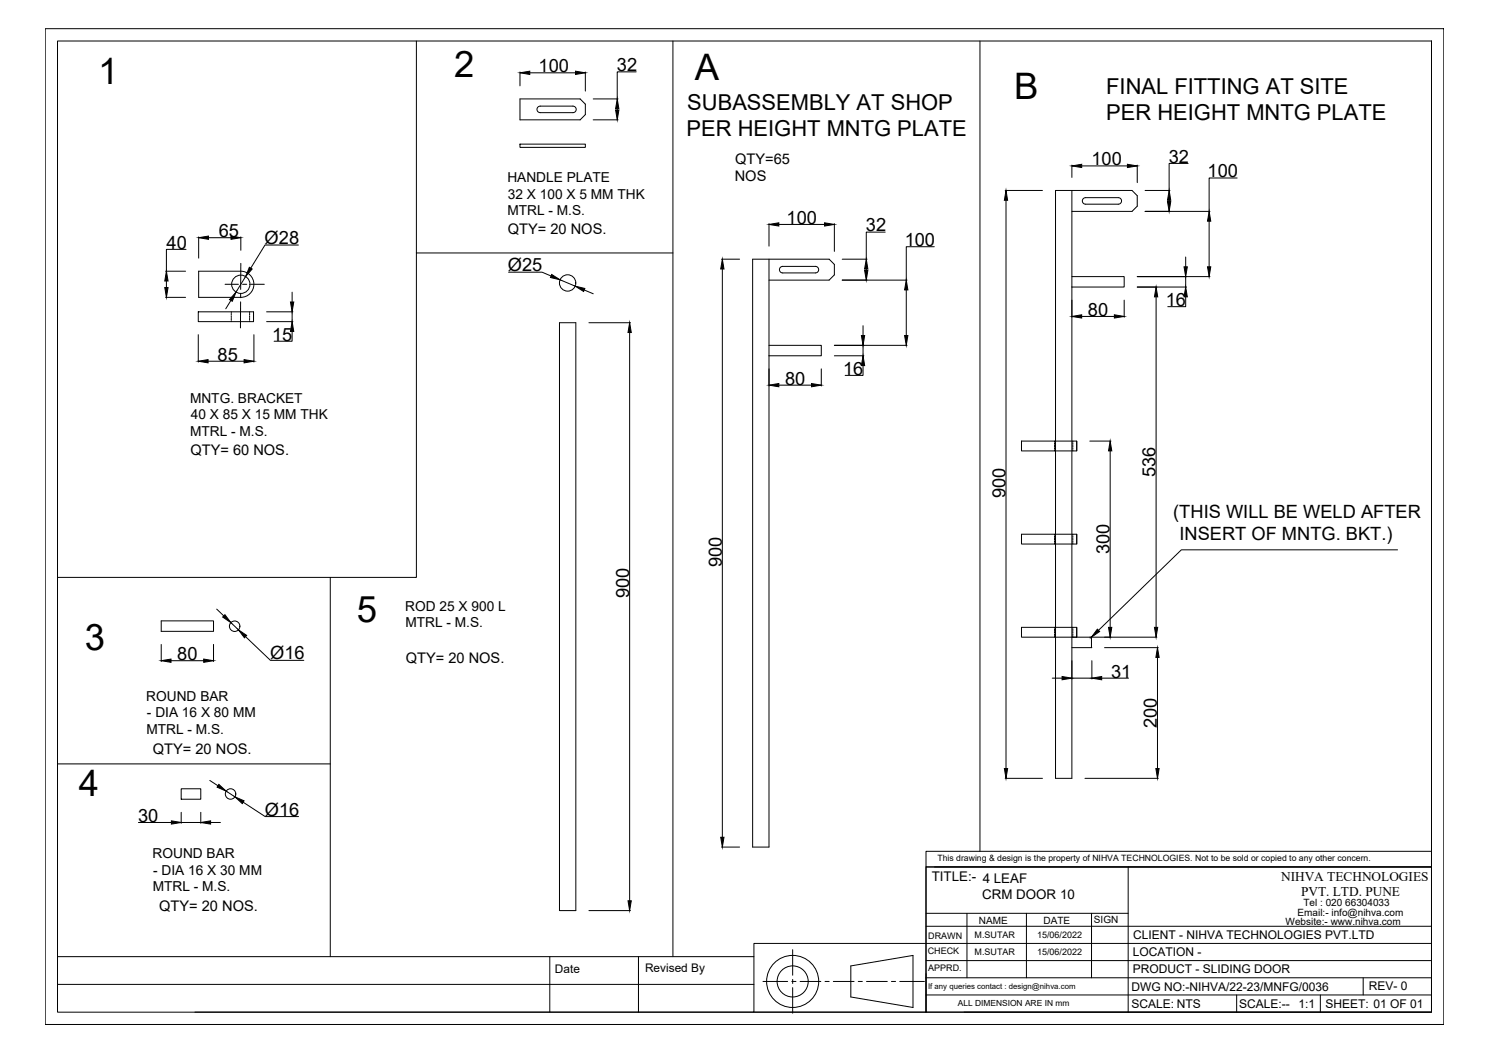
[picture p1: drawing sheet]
<svg xmlns="http://www.w3.org/2000/svg" width="594mm" height="420mm" viewBox="0 0 594 420" stroke-linecap="round" stroke-linejoin="round" font-family="sans-serif">
<!-- layer: 0 -->
<g fill="none" stroke="#000" stroke-width=".4">
<path d="M18 11.5h558.4v397.7h-558.4zM23 16.4h548.5v387.8h-548.5zM166.2 16.4v214.2h-143.2M268.7 16.4v365.7M391.2 16.4v323.6M207.6 39.5h24l2.1 2.1v4.2l-2.1 2.1h-24zM207.6 28.8v5.5M211.5 29.1h18.3M233.7 28.8v7.6M236.8 39.5h10M254 28.7h-7.6v10.8M207.6 57.6h26.1v1.3h-26.1z"/>
<path d="M214.9 42.6l.8-.2h13a1.31 1.31 0 0 1 1.3 1.3 1.31 1.31 0 0 1-1.3 1.3h-13a1.31 1.31 0 0 1-1.3-.9 1.31 1.31 0 0 1 .5-1.5zM236.8 47.9h10M246.4 43.4v.5M401.3 76.1h14.9M401.6 80v226.9M421.4 76.1v234.8h6.5v-234.8M74.3 99.6h-7.9v8.7M79.3 94.6v8.5M83.2 94.9h9M96.1 94.6v5.4M119.1 97.9h-13.3l-5.7 9.2M66.1 108.3h8"/>
<path d="M66.1 118.8h8M66.4 112.2v2.6M79.3 108.3h16.8a5.2 5.2 0 0 1 5.3 5.2 5.2 5.2 0 0 1-5.3 5.3h-16.8zM89.8 113.5h5.4M92.2 120l-2.1 3.3M96.1 117.2v1.7M96.1 105.2v10.4M96.9 113.5h1.6M98.1 110.4l-3.9 6.3M100.2 113.5h5.3M116.6 116.7v3.9M166.2 101h102.5"/>
<path d="M203 108.7h13.4l3.6 1.5M223.6 111.8l6 2.5M233.2 115.8l3.7 1.5M288.1 103.5h7.2M288.4 107.4v227M300.5 103.5v234.8h6.5v-234.8M427.9 110.5h20.9v4.1h-20.9M448.8 119.9v6.8M454 114.6h19.7M454 110.5h19.7M461.6 118.6v132M473.4 118.6v3.9h-7.2"/>
<path d="M473.4 102.6v4M473.4 110.5v4.1M79.2 124.5h22v4h-22zM79.2 133.7v10.9M92.3 124.5v.4M92.3 125.2v.6M92.3 126.2v.6M92.3 127.1v.7M92.3 128.1v.4M96.1 120.6l-.1 10.4M99.6 124.5v.4M99.6 125.2v.6"/>
<path d="M99.6 126.2v.6M99.6 127.1v.7M99.6 128.1v.4M101.2 124.5v4M101.4 133.7v10.9M106.4 124.5h10.6M106.4 128.5h10.6M116.6 132.4v3.9h-7.2M116.6 124.5v4M223.4 128.9h6.5v234.8h-6.5zM235.1 128.9h16.6M251.4 132.8v227"/>
<path d="M307 137.9h20.9v4.2h-20.9M333.1 137.9h11.8M344.6 130.1v3.9M344.6 137.9v4.2M431.9 126.4h13M83.1 144.3h14.4M310.9 153.8h13.1M327.9 147.3v6.9M333.1 142.1h11.8M344.6 146v3.9h-7.2M407.8 176.2h22.1v3.9h-22.1zM421 176.2v.3"/>
<path d="M421 176.8v.7M421 177.8v.7M421 178.8v.6M421 179.8v.3M428.3 176.2v.3M428.3 176.8v.7M428.3 177.8v.7M428.3 178.8v.6M428.3 179.8v.3M429.9 176.2v3.9M435.1 176.2h8.5M443.2 180.1v70.5"/>
<path d="M407.8 213.4h22.1v3.9h-22.1zM421 213.4v.3M421 214v.7M421 215v.7M421 216v.6M421 217v.3M428.3 213.4v.3M428.3 214v.7M428.3 215v.7M428.3 216v.6M428.3 217v.3M429.9 213.4v3.9"/>
<path d="M558 219.6h-86.4l-33 32.2M131.9 230.6v151.5M64.4 248h20.8v4.2h-20.8zM64.4 257.4v6.8M85.2 257.4v6.8M86.5 243.3l2.8 2.7M92.2 248.7l3 2.9M98 254.3l10 9.4h13.3M407.8 250.6h22.1v3.9h-22.1zM421 250.6v.3M421 251.2v.7M421 252.2v.6"/>
<path d="M421 253.2v.6M421 254.2v.3M427.9 254.5h7.9v4.2M427.9 258.7h8M428.3 250.6v.3M428.3 251.2v.7M428.3 252.2v.6M428.3 253.2v.6M428.3 254.2v.3M429.9 250.6v3.9M435.1 254.5h26.8M441 258.7h21.4"/>
<path d="M68.3 263.9h13M420.1 270.8h3.9M427.9 270.8h8M435.9 263.9v7.3M439.8 270.8h10.8M462.1 262.6v44.3M23 305.1h108.9M72.3 315h7.9v4.2h-7.9zM83.8 311.7l3.2 2.1M90.3 316l3.5 2.3M401.3 310.9h14.9M433.2 310.9h29.2"/>
<path d="M55.3 328.5h13.1M72.3 324.4v4.4M72.3 328.5h7.9M80.2 324.4v4.4M84.1 328.5h3.9M97.1 320.4l8.8 5.7h13.3M288.1 338.3h7.2M369.7 340h201.8v6.3h-201.8zM369.7 346.3h201.8v57.9h-201.8zM369.7 346.3v57.9h-68.7M373.1 346.3h198.4M450.4 346.3v57.9"/>
<path d="M235.1 363.7h16.6M316.5 379.3v10.2M369.7 369.9h201.8M369.7 364.8h80.7M386.1 364.8v25.7M409.8 364.8v25.7M435.8 364.8v25.7M571.5 376.8h-270.5v27.4h-223.2M23 393.2h278M23 382.1h278M219.5 382.1v22.1M254.9 382.1v22.1"/>
<path d="M304.6 392h9.9M316.1 392h1.7M316.5 391.2v1.6M316.5 394.5v10.2M319.4 392h8.3M329.4 392h1.6M332.7 392h8.3M339.7 385.8l24.8-4.2v20.8l-24.8-4.2zM342.6 392h1.7M346 392h8.2M355.9 392h1.7M359.2 392h9.9"/>
<path d="M369.7 390.5h201.8M369.7 383.7h201.8M369.7 397.4h201.8M493.7 397.4v6.8M527.1 397.4v6.8M544.2 390.5v6.9M384.9 404.2h186.6"/>
<circle cx="96.1" cy="113.5" r="3.7"/>
<circle cx="226.6" cy="113" r="3.3"/>
<circle cx="93.7" cy="250.1" r="2.09"/>
<circle cx="92.1" cy="317.1" r="2.09"/>
<circle cx="316.5" cy="392" r="10.4"/>
<circle cx="316.5" cy="392" r="6.2"/>
</g>
<g fill="#000" stroke="#000" stroke-width=".4">
<path d="M207.6 29.1l3.9-.7v1.3zM229.8 28.4l3.9 .7-3.9 .6zM245.8 43.9h1.3l-.7 4zM246.4 39.5l.7 3.9h-1.3zM401.6 76.1l.7 3.9h-1.3zM79.3 94.9l3.9-.6v1.3zM92.2 94.3l3.9 .6-3.9 .7zM65.8 114.8h1.3l-.7 4zM66.4 108.3l.7 3.9h-1.3zM94.2 116.7l-1.5 3.6-1.1-.6zM99.6 106.8l1.1 .6-2.6 3zM220.3 109.6l3.3 2.2-3.8-1z"/>
<path d="M229.6 114.3l3.9 .9-.5 1.2zM288.4 103.5l.6 3.9h-1.3zM461.6 114.6l.6 4h-1.3zM472.7 106.6h1.3l-.6 3.9zM473.4 114.6l.6 4h-1.3zM116 120.6h1.3l-.7 3.9zM116.6 128.5l.7 3.9h-1.3zM251.4 128.9l.6 3.9h-1.3zM343.9 134h1.3l-.6 3.9zM427.9 126.4l4-.7v1.3zM444.9 125.7l3.9 .7-3.9 .6zM79.2 144.3l3.9-.7v1.3z"/>
<path d="M97.5 143.6l3.9 .7-3.9 .6zM307 153.8l3.9-.6v1.3zM324 153.2l3.9 .6-3.9 .7zM344.6 142.1l.6 3.9h-1.3zM443.2 176.2l.7 3.9h-1.3zM89.8 245.5l2.4 3.2-3.3-2.3zM95.2 251.6l3.3 2.2-.9 .9zM438.1 251.3l.9 .9-3.2 2.3zM442.6 250.6h1.3l-.7 3.9zM460.9 250.6h1.3l-.6 3.9zM64.4 263.9l3.9-.7v1.3zM81.3 263.2l3.9 .7-3.9 .6z"/>
<path d="M424 270.2l3.9 .6-3.9 .7zM435.9 270.8l3.9-.6v1.3zM462.1 258.7l.7 3.9h-1.3zM87.4 313.3l2.9 2.7-3.6-1.6zM93.8 318.3l3.6 1.5-.7 1.1zM401 306.9h1.3l-.7 4zM461.5 306.9h1.3l-.7 4zM68.4 327.8l3.9 .7-3.9 .6zM80.2 328.5l3.9-.7v1.3zM287.7 334.4h1.3l-.6 3.9zM250.7 359.8h1.3l-.6 3.9z"/>
</g>
<!-- layer: center -->
<g fill="none" stroke="#000" stroke-width=".4">
<path d="M421.4 76.1h30.6l2 2.1v4.1l-2 2.1h-24.1M427.9 65.9v5M431.9 66.3h18.2M432.6 79.2l.8-.3h13.1a1.3 1.3 0 0 1 1.3 1.3 1.3 1.3 0 0 1-1.3 1.4h-13.1a1.31 1.31 0 0 1-1.2-.9 1.31 1.31 0 0 1 .4-1.5zM454 65.9v7M457.2 76.1h9.9M466.8 80v.5M474.4 65.3h-7.6v10.8M493.9 71.1h-11.2v13.3M307 89.3v9M310.9 89.6h18.3M333.1 89.3v11.1"/>
<path d="M353.4 92.7h-7.6v10.8M373 98.5h-11.2v13.4M457.2 84.4h25.9M482.7 88.3v18.3M300.5 103.5h30.5l2.1 2.1v4.2l-2.1 2.1h-24M311.5 106.9l1-.5h13.1a1.31 1.31 0 0 1 1.3 1.3 1.31 1.31 0 0 1-1.3 1.3h-13.1a1.31 1.31 0 0 1-1.2-.8 1.31 1.31 0 0 1 .2-1.3zM336.3 103.5h9.9M336.3 111.9h25.8M345.8 107.4v.6M361.8 115.8v18.2M454 110.5h29.1M333.1 137.9h29"/>
</g>
<path d="M427.9 66.3l4-.7v1.3zM450.1 65.6l3.9 .7-3.9 .6zM466.8 76.1l.6 3.9h-1.3zM307 89.6l3.9-.6v1.3zM329.2 89l3.9 .6-3.9 .7zM466.1 80.5h1.3l-.6 3.9zM482.7 84.4l.7 3.9h-1.3zM345.2 108h1.3l-.7 3.9zM345.8 103.5l.7 3.9h-1.3zM361.8 111.9l.7 3.9h-1.3zM482.1 106.6h1.3l-.7 3.9zM361.2 134h1.3l-.7 3.9z" fill="#000" stroke="#000" stroke-width=".4"/>
<g font-size="14.6">
<text x="39.2" y="33.7">1</text>
<text x="181.4" y="30.9">2</text>
<text x="277.4" y="31.8">A</text>
<text x="405" y="39.7">B</text>
<text x="142.5" y="248.2">5</text>
<text x="33.8" y="259.5">3</text>
<text x="31.5" y="318.1">4</text>
</g>
<g font-size="8.8">
<text x="441.6" y="37.4">FINAL FITTING AT SITE</text>
<text x="274.4" y="44">SUBASSEMBLY AT SHOP</text>
<text x="441.7" y="47.9">PER HEIGHT MNTG PLATE</text>
<text x="274.1" y="54.5">PER HEIGHT MNTG PLATE</text>
</g>
<g font-size="7.3">
<text x="215" y="28.8">100</text>
<text x="246.3" y="28.4">32</text>
<text x="466.6" y="65">32</text>
<text x="435.7" y="66">100</text>
<text x="482.1" y="70.8">100</text>
<text x="314" y="89.4">100</text>
<text x="87.3" y="94.7">65</text>
<text x="345.7" y="92.5">32</text>
<text x="66.5" y="99.3">40</text>
<text x="105.7" y="97.5">Ø28</text>
<text x="361.2" y="98.3">100</text>
<text x="202.8" y="108.3">Ø25</text>
<text x="465.4" y="122.2">16</text>
<text x="434.3" y="126.1">80</text>
<text x="108.6" y="136">15</text>
<text x="86.9" y="144">85</text>
<text x="336.6" y="149.7">16</text>
<text x="313.4" y="153.6">80</text>
<text x="461.3" y="190.6" transform="rotate(-90 461.3 190.6)">536</text>
<text x="401.4" y="199" transform="rotate(-90 401.4 199)">900</text>
<text x="468.4" y="206.9">(THIS WILL BE WELD AFTER</text>
<text x="470.9" y="215.7">INSERT OF MNTG. BKT.)</text>
<text x="443" y="221.4" transform="rotate(-90 443 221.4)">300</text>
<text x="288.1" y="226.6" transform="rotate(-90 288.1 226.6)">900</text>
<text x="251.1" y="238.9" transform="rotate(-90 251.1 238.9)">900</text>
<text x="70.8" y="263.6">80</text>
<text x="107.9" y="263.4">Ø16</text>
<text x="443.6" y="270.6">31</text>
<text x="461.9" y="290.8" transform="rotate(-90 461.9 290.8)">200</text>
<text x="55.1" y="328.2">30</text>
<text x="105.7" y="325.8">Ø16</text>
</g>
<g font-size="5.8">
<text x="293.5" y="65.4">QTY=65</text>
<text x="293.3" y="72.4">NOS</text>
<text x="202.7" y="93.6">QTY= 20 NOS.</text>
<text x="76" y="181.6">QTY= 60 NOS.</text>
<text x="162" y="264.6">QTY= 20 NOS.</text>
<text x="61" y="301.1">QTY= 20 NOS.</text>
<text x="63.5" y="363.9">QTY= 20 NOS.</text>
</g>
<g font-size="5.5">
<text x="202.6" y="72.9">HANDLE PLATE</text>
<text x="202.8" y="79.4">32 X 100 X 5 MM THK</text>
<text x="202.6" y="86">MTRL - M.S.</text>
<text x="75.9" y="161">MNTG. BRACKET</text>
<text x="76.2" y="167.5">40 X 85 X 15 MM THK</text>
<text x="75.9" y="174.1">MTRL - M.S.</text>
<text x="161.8" y="244">ROD 25 X 900 L</text>
<text x="161.9" y="250.6">MTRL - M.S.</text>
<text x="58.4" y="279.9">ROUND BAR</text>
<text x="58.7" y="286.5">- DIA 16 X 80 MM</text>
<text x="58.4" y="293">MTRL - M.S.</text>
<text x="60.9" y="342.7">ROUND BAR</text>
<text x="61.2" y="349.3">- DIA 16 X 30 MM</text>
<text x="61" y="355.9">MTRL - M.S.</text>
</g>
<g font-size="5.3">
<text x="372" y="352">TITLE:- 4 LEAF</text>
<text x="511.5" y="351.8">NIHVA TECHNOLOGIES</text>
<text x="392.1" y="359.1">CRM DOOR 10</text>
<text x="519.4" y="357.8">PVT. LTD. PUNE</text>
</g>
<g font-size="4.8">
<text x="452.4" y="375">CLIENT - NIHVA TECHNOLOGIES PVT.LTD</text>
<text x="452.3" y="381.9">LOCATION -</text>
<text x="452.3" y="388.7">PRODUCT - SLIDING DOOR</text>
<text x="451.7" y="395.8">DWG NO:-NIHVA/22-23/MNFG/0036</text>
<text x="546.5" y="395.5">REV- 0</text>
<text x="451.7" y="402.5">SCALE: NTS</text>
<text x="494.7" y="402.5">SCALE:--</text>
<text x="518.4" y="402.5">1:1</text>
<text x="529.2" y="402.5">SHEET: 01 OF 01</text>
</g>
<g font-size="4.7">
<text x="221.6" y="388.7">Date</text>
<text x="257.6" y="388.2">Revised By</text>
</g>
<g font-size="4">
<text x="518.1" y="365.8">Email:- info@nihva.com</text>
<text x="520.4" y="361.8">Tel : 020 66304033</text>
<text x="390.9" y="368.9">NAME</text>
<text x="416.6" y="369.1">DATE</text>
<text x="436.7" y="368.7">SIGN</text>
<text x="513.3" y="369.5">Website:- www.nihva.com</text>
</g>
<g font-size="3.6">
<text x="370.6" y="374.8">DRAWN</text>
<text x="389.1" y="374.7">M.SUTAR</text>
<text x="414.1" y="374.7">15/06/2022</text>
<text x="370.4" y="380.9">CHECK</text>
<text x="389.1" y="381.5">M.SUTAR</text>
<text x="414.1" y="381.5">15/06/2022</text>
<text x="370.6" y="387.7">APPRD.</text>
</g>
<text font-size="3.5" x="374.2" y="343.9">This drawing &amp; design is the property of NIHVA TECHNOLOGIES. Not to be sold or copied to any other concern.</text>
<text font-size="3.4" x="382.4" y="402">ALL DIMENSION ARE IN mm</text>
<text font-size="3.1" x="370.5" y="394.9">If any queries contact : design@nihva.com</text>
</svg>
